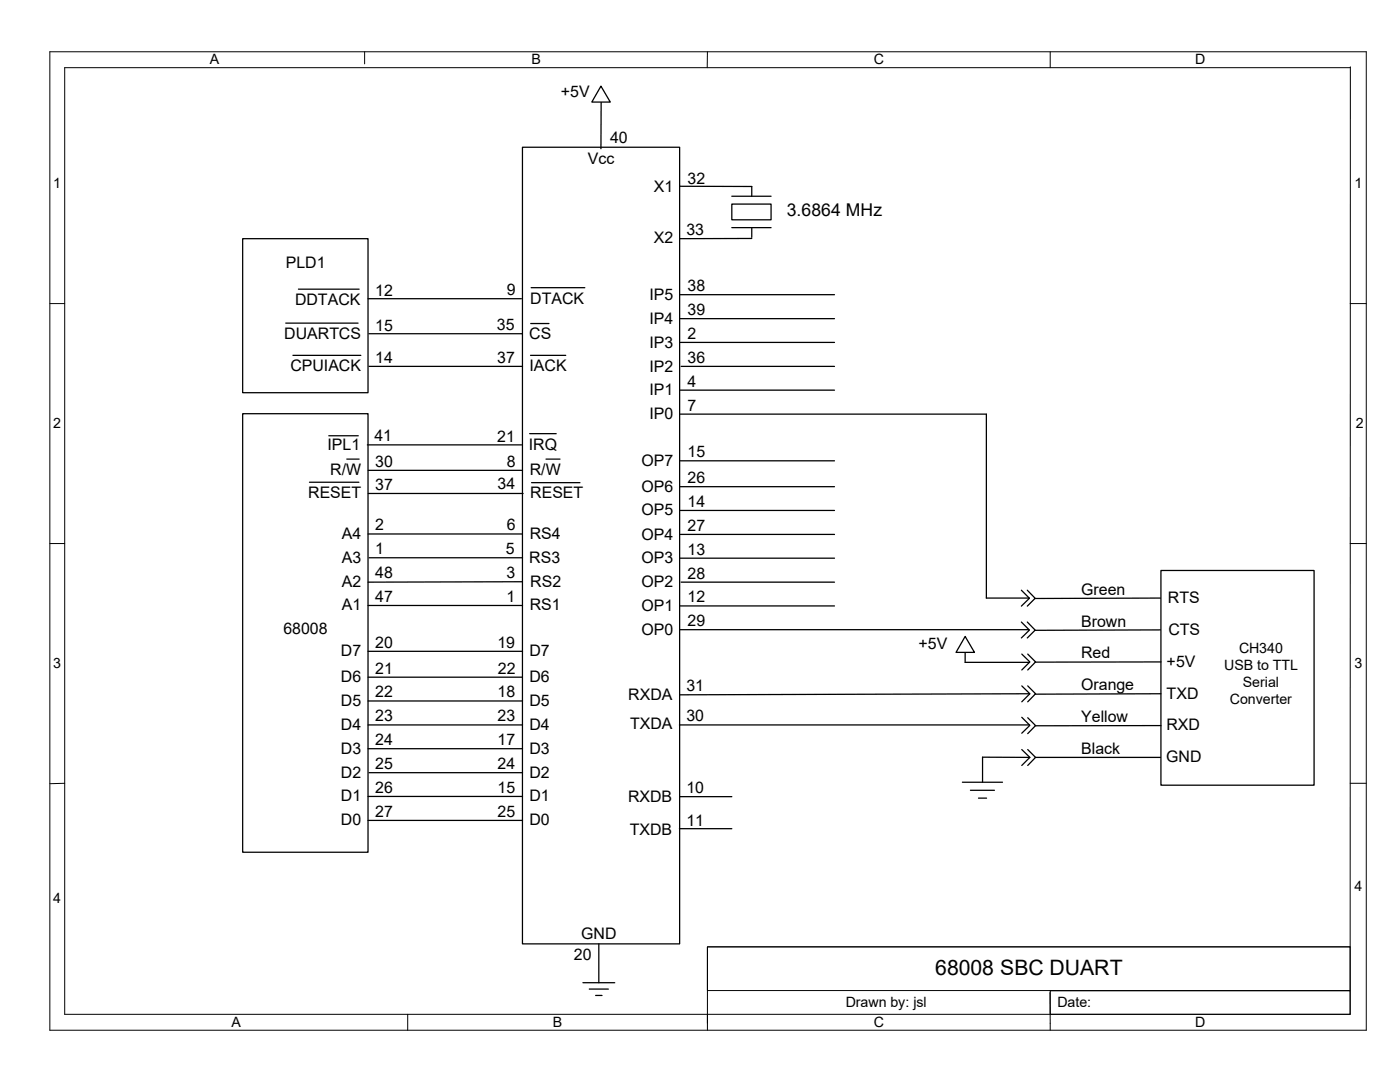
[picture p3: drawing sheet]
<svg xmlns="http://www.w3.org/2000/svg" width="279mm" height="216mm" viewBox="0 0 279 216" stroke-linecap="round" stroke-linejoin="round" font-family="sans-serif">
<path d="M104.3 29.4h31.3v158.9h-31.3zM120 20.4l-.1 9.3" fill="none" stroke="#000" stroke-width=".25"/>
<g fill="none" stroke="#000" stroke-width=".2">
<path d="M9.9 10.3h262.8v195.3h-262.8zM72.8 10.3v2.4M141.2 10.3l-.1 3.2M209.6 10.3v3.2M269.5 13.3v189.1h-256.6v-188.9h256.6M9.9 60.6h3M269.5 60.6h3.2M9.9 108.5h3M269.5 108.5h3.2M12.9 156.3l-3 .1M269.5 156.3h3.2M141.2 188.9h128.3v8.8h-128.3z"/>
<path d="M209.5 198l.1 7.6M209.6 197.7h59.9v4.7h-59.9zM269.5 188.9h-128.3v15.3M81.4 202.4v3.2M141.2 202.4v3.2"/>
</g>
<path d="M119.9 17.2l1.9 3.2h-3.7z" fill="#fff"/>
<path d="M119.9 17.2l1.9 3.2h-3.7zM116.3 196.1h6.4M117.6 197.4h3.8M118.9 198.6h1.2M119.5 188.3v7.8" fill="none" stroke="#000" stroke-width=".25"/>
<path d="M48.4 82.5h25v87.6h-25z" fill="#fff"/>
<g fill="none" stroke="#000" stroke-width=".25">
<path d="M73.7 73.1h30.6M48.4 82.5h25v87.6h-25zM61.8 96.2h9.8M69.2 91.6h2.5M73.5 93.9h30.8M73.5 98.5h30.9M106.1 96.3h9.6M109 91.6h2.8M73.4 106.6h30.9M73.7 111.3h30.6M104.2 116.1l-30.8 .1M73.4 139.9h30.9"/>
<path d="M73.4 135.1h30.9M73.4 130h30.9M73.4 120.8h30.9M73.4 158.9h30.9M73.4 149.4h30.9M73.4 144.7h30.9M73.7 154.2h30.6M73.4 163.7h30.9"/>
</g>
<path d="M48.4 47.6h25v30.8h-25z" fill="#fff"/>
<path d="M48.4 47.6h25v30.8h-25zM59.6 57.7h12.1M73.4 59.6h30.7M106 57.4h10.7M57 64.5h14.5M58.5 70.9h13.5M73.6 66.6h30.6M105.9 70.9h7M105.9 64.6h3.7M65.6 87h5.9M73.3 88.8h30.8M105.7 86.5h5.3" fill="none" stroke="#000" stroke-width=".25"/>
<path d="M146 40.7h7.9v3.2h-7.9z" fill-rule="evenodd" fill="#fff"/>
<g fill="none" stroke="#000" stroke-width=".25">
<path d="M135.6 37.2h14.4v2M146 39.2h7.9M135.8 58.8h30.7M146 40.7h7.9v3.2h-7.9zM146 45.4h7.9M150 45.4v2M150 47.6h-14.4M135.8 77.9h30.7M135.8 68.3h30.7M135.8 63.6h30.7M135.9 73.1h30.6M135.8 97.1h30.7"/>
<path d="M135.8 91.9h30.7M135.8 82.6h61M135.8 111.4h30.7M135.8 106.6h30.7M135.8 101.9h30.7M135.9 116.2h30.6M135.8 125.6h69.6M135.8 120.9h30.7M205.5 138.4l-69.9 .2M135.6 159h10.4M135.6 165.4h10.4"/>
</g>
<path d="M231.7 113.8h30.6v42.9h-30.6z" fill="#fff"/>
<g fill="none" stroke="#000" stroke-width=".25">
<path d="M196.8 82.6v36.7h8.6M203.8 117.8l1.6 1.6-1.6 1.5M205 117.8l1.6 1.6-1.6 1.5M231.6 119.3l-25.1 .1M231.7 113.8h30.6v42.9h-30.6zM192.6 129.1v3.1h12.8M203.8 124.1l1.6 1.6-1.6 1.6M203.9 136.9l1.6 1.5-1.6 1.6M203.9 130.5l1.6 1.6-1.6 1.6M205 124.1l1.6 1.6-1.6 1.6M205.1 136.9l1.6 1.5-1.6 1.6M205.1 130.5l1.6 1.6-1.6 1.6"/>
<path d="M231.6 125.7l-25.1 .1M231.7 132.1h-25.1M231.7 138.4l-25.1 .1M135.6 144.7h69.8M192.1 156.1h8M193.7 157.7h4.8M195.3 159.3h1.6M203.9 143.1l1.6 1.6-1.6 1.6M203.9 149.6l1.6 1.5-1.6 1.6M205.1 143.2l1.6 1.6-1.6 1.6M205.1 149.6l1.6 1.5-1.6 1.6M205.5 151.1h-9.4v5"/>
<path d="M206.7 151.1h24.9M231.7 144.8h-25"/>
</g>
<path d="M192.6 127l1.9 3.2h-3.7z" fill="#fff"/>
<path d="M192.6 127l1.9 3.2h-3.7z" fill="none" stroke="#000" stroke-width=".25"/>
<text font-size="4.2" x="186.6" y="194.6">68008 SBC DUART</text>
<text font-size="3.5" x="157" y="43.2">3.6864 MHz</text>
<g font-size="3.2">
<text x="111.9" y="19.4">+5V</text>
<text x="121.8" y="28.6">40</text>
<text x="117.3" y="32.8">Vcc</text>
<text x="130.5" y="38.4">X1</text>
<text x="137.2" y="36.6">32</text>
<text x="137" y="46.9">33</text>
<text x="57" y="53.4">PLD1</text>
<text x="130.5" y="48.5">X2</text>
<text x="74.9" y="59">12</text>
<text x="101.1" y="58.9">9</text>
<text x="129.6" y="59.8">IP5</text>
<text x="137.2" y="58.1">38</text>
<text x="58.9" y="60.8">DDTACK</text>
<text x="74.9" y="66">15</text>
<text x="99.1" y="65.9">35</text>
<text x="105.8" y="60.6">DTACK</text>
<text x="129.6" y="64.6">IP4</text>
<text x="137.2" y="62.9">39</text>
<text x="56.7" y="67.6">DUARTCS</text>
<text x="105.6" y="67.6">CS</text>
<text x="129.6" y="69.4">IP3</text>
<text x="137.2" y="67.6">2</text>
<text x="58" y="74">CPUIACK</text>
<text x="74.9" y="72.5">14</text>
<text x="99.2" y="72.4">37</text>
<text x="105.7" y="74.1">IACK</text>
<text x="129.6" y="74.2">IP2</text>
<text x="137.2" y="72.4">36</text>
<text x="137.2" y="77.1">4</text>
<text x="129.6" y="78.8">IP1</text>
<text x="129.6" y="83.6">IP0</text>
<text x="137.2" y="81.9">7</text>
<text x="65.4" y="89.8">IPL1</text>
<text x="74.7" y="88.1">41</text>
<text x="99.2" y="88.1">21</text>
<text x="105.5" y="89.8">IRQ</text>
<text x="65.9" y="94.9">R/W</text>
<text x="74.9" y="93.2">30</text>
<text x="101.2" y="93.2">8</text>
<text x="105.7" y="94.9">R/W</text>
<text x="128" y="92.9">OP7</text>
<text x="137.2" y="91.2">15</text>
<text x="61.5" y="99.4">RESET</text>
<text x="74.9" y="97.7">37</text>
<text x="99.3" y="97.7">34</text>
<text x="105.8" y="99.4">RESET</text>
<text x="128" y="98.1">OP6</text>
<text x="137.2" y="96.4">26</text>
<text x="137.2" y="101.1">14</text>
<text x="68.2" y="107.5">A4</text>
<text x="74.9" y="105.7">2</text>
<text x="101.1" y="105.8">6</text>
<text x="105.7" y="107.5">RS4</text>
<text x="128" y="102.8">OP5</text>
<text x="128" y="107.7">OP4</text>
<text x="137.2" y="105.9">27</text>
<text x="68.2" y="112.3">A3</text>
<text x="74.9" y="110.5">1</text>
<text x="101" y="110.6">5</text>
<text x="105.6" y="112.3">RS3</text>
<text x="128" y="112.4">OP3</text>
<text x="137.2" y="110.7">13</text>
<text x="68.2" y="117.1">A2</text>
<text x="74.9" y="115.4">48</text>
<text x="101" y="115.4">3</text>
<text x="105.8" y="117.1">RS2</text>
<text x="128" y="117.2">OP2</text>
<text x="137.2" y="115.4">28</text>
<text x="215.8" y="118.7">Green</text>
<text x="68.2" y="121.8">A1</text>
<text x="74.9" y="120.1">47</text>
<text x="101" y="120.1">1</text>
<text x="105.7" y="121.8">RS1</text>
<text x="128" y="121.9">OP1</text>
<text x="137.2" y="120.2">12</text>
<text x="137.2" y="125">29</text>
<text x="215.8" y="125.2">Brown</text>
<text x="233.1" y="120.3">RTS</text>
<text x="56.6" y="126.4">68008</text>
<text x="68" y="130.9">D7</text>
<text x="74.9" y="129.2">20</text>
<text x="99.3" y="129.2">19</text>
<text x="105.7" y="130.9">D7</text>
<text x="128" y="126.7">OP0</text>
<text x="183.3" y="129.6">+5V</text>
<text x="215.8" y="131.4">Red</text>
<text x="233.2" y="126.8">CTS</text>
<text x="68" y="136.1">D6</text>
<text x="74.9" y="134.4">21</text>
<text x="99.4" y="134.4">22</text>
<text x="105.7" y="136.1">D6</text>
<text x="137" y="137.9">31</text>
<text x="215.8" y="137.7">Orange</text>
<text x="232.8" y="133.1">+5V</text>
<text x="68" y="140.8">D5</text>
<text x="74.9" y="139.1">22</text>
<text x="74.9" y="143.9">23</text>
<text x="99.3" y="139.1">18</text>
<text x="99.3" y="143.9">23</text>
<text x="105.7" y="140.8">D5</text>
<text x="125.4" y="139.7">RXDA</text>
<text x="137" y="143.8">30</text>
<text x="232.8" y="139.4">TXD</text>
<text x="68" y="145.7">D4</text>
<text x="74.9" y="148.7">24</text>
<text x="99.3" y="148.7">17</text>
<text x="105.7" y="145.6">D4</text>
<text x="125.7" y="145.5">TXDA</text>
<text x="215.8" y="144.1">Yellow</text>
<text x="232.8" y="145.8">RXD</text>
<text x="68" y="150.5">D3</text>
<text x="68" y="155.2">D2</text>
<text x="74.9" y="153.5">25</text>
<text x="99.3" y="153.5">24</text>
<text x="105.7" y="150.4">D3</text>
<text x="105.7" y="155.2">D2</text>
<text x="215.8" y="150.4">Black</text>
<text x="232.7" y="152.1">GND</text>
<text x="68" y="159.9">D1</text>
<text x="74.9" y="158.2">26</text>
<text x="99.3" y="158.2">15</text>
<text x="105.7" y="159.9">D1</text>
<text x="125.3" y="160">RXDB</text>
<text x="137" y="158.2">10</text>
<text x="68" y="164.7">D0</text>
<text x="74.9" y="163">27</text>
<text x="99.3" y="163">25</text>
<text x="105.7" y="164.7">D0</text>
<text x="125.7" y="166.7">TXDB</text>
<text x="137" y="164.9">11</text>
<text x="114.6" y="191.5">20</text>
<text x="116" y="187.3">GND</text>
</g>
<g font-size="2.8">
<text x="41.9" y="12.8">A</text>
<text x="106" y="12.8">B</text>
<text x="174.4" y="12.8">C</text>
<text x="238.5" y="12.8">D</text>
<text x="10.6" y="37.5">1</text>
<text x="270.3" y="37.5">1</text>
<text x="10.6" y="85.4">2</text>
<text x="270.6" y="85.4">2</text>
<text x="247.3" y="130.3">CH340</text>
<text x="10.6" y="133.3">3</text>
<text x="244.3" y="133.6">USB to TTL</text>
<text x="248" y="137">Serial</text>
<text x="270.3" y="133.3">3</text>
<text x="245.4" y="140.4">Converter</text>
<text x="270.3" y="177.8">4</text>
<text x="10.6" y="180.2">4</text>
<text x="168.8" y="201">Drawn by: jsl</text>
<text x="211" y="200.9">Date:</text>
<text x="46.2" y="205">A</text>
<text x="110.3" y="205">B</text>
<text x="174.4" y="205">C</text>
<text x="238.5" y="204.9">D</text>
</g>
</svg>
